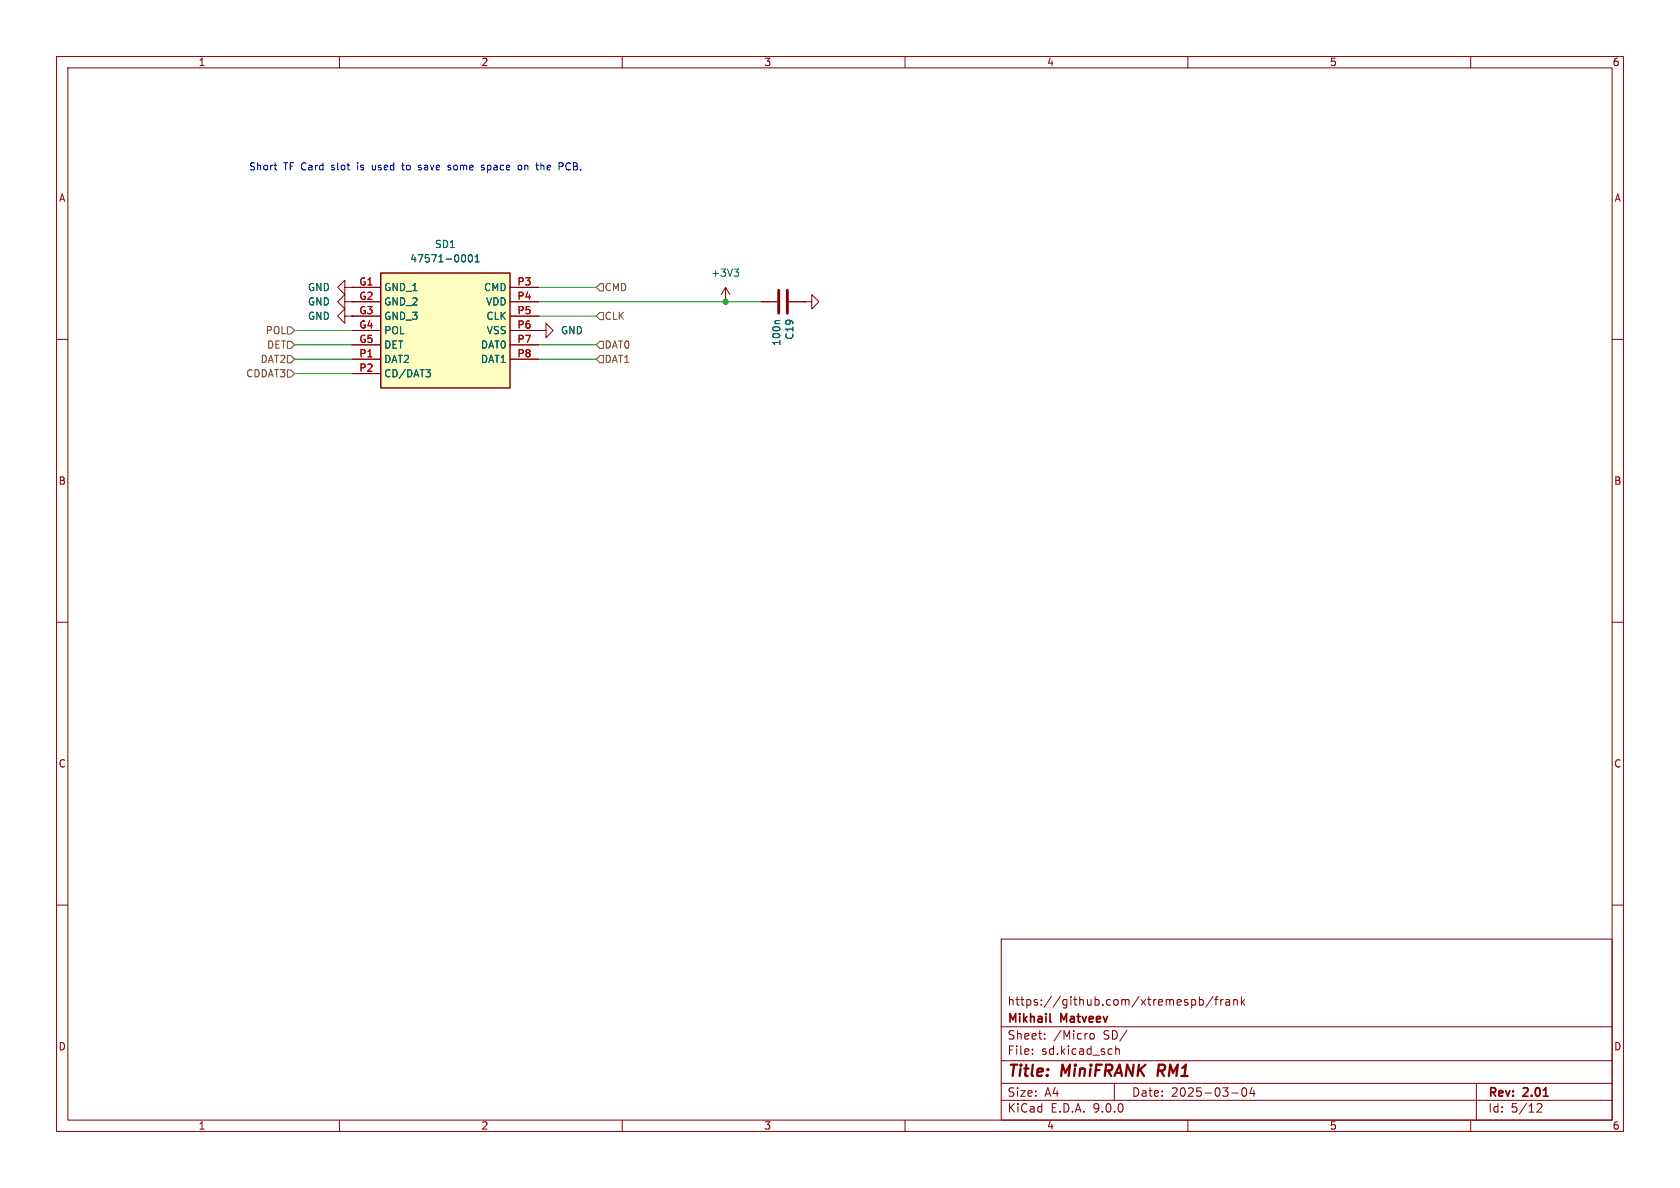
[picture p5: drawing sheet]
<svg xmlns="http://www.w3.org/2000/svg" width="297mm" height="210mm" viewBox="0 0 297 210" stroke-linecap="round" stroke-linejoin="round" font-family="sans-serif">
<g fill="none" stroke="#840000" stroke-width=".18">
<path d="M10 10h277v190h-277zM12 12h273v186h-273zM60 10v2M110 10v2M160 10v2M210 10v2M260 10v2M61 53.3v-1.2l-1.3 1.2 1.3 1.3v-1.3h1.2M62.2 53.3h.1M95.2 58.4h1.3v-1.2l1.3 1.2-1.3 1.3v-1.3M95.2 58.4h.1M10 60h2"/>
<path d="M285 60h2M10 110h2M285 110h2M10 160h2M177 166h108v32h-108zM210.7 176.8l.4-.1 .3 .3v.4l-.2 .2h-.5M212 176.8l.5-.1 .2 .3v.4l-.1 .2h-.6M212 176.2v1.5M214.5 176.1l-1.3 2M214.7 176.7h.6M215.3 176.2l-.3 .2v1.3M215.8 176.7v1"/>
<path d="M216.2 176.7l-.2 .1-.2 .2M216.7 176.8h.6l.1 .9M217.4 177.1h-.5a.29 .29 0 0 0-.2 .3 .29 .29 0 0 0 .2 .3l.5-.1M218.1 176.8l.2-.1 .4 .1v.9M218.1 176.7v1M219.5 176.2v1.5M219.6 177.1l.4 .6M220 176.7l-.5 .6M285 160h2M60 198v2M110 198v2M160 198v2"/>
<path d="M177 194.5h108M177 191.5h108M177 187.5h108M177 181.5h108M182.5 186.3v.1M182.5 185.5v.1M184.7 183.6v.1M184.7 182.8v.1M192.8 182.8l.4-.1 .3 .3v.4l-.3 .3-.4-.1-.1-.2v-.4zM197 191.5v3M197.2 184.9v1.5M197.2 185.5l.3-.1 .3 .1 .1 .9"/>
<path d="M210 198v2M217.7 193.2h1.2M219.7 192.4l.2-.1a.81 .81 0 0 1 .6 .6 .81 .81 0 0 1-.3 .8l-.2 .1a.81 .81 0 0 1-.3-1.4zM221.3 192.2l-.3 1.1h.9M221.7 192.8v1M260 198v2M261 191.5v6.5M271.7 195.2l.6-.1 .2 .1 .1 .3-.9 1.1h.9"/>
</g>
<path d="M204.9 188.2l-.3 2" fill="none" stroke="#840000" stroke-width=".4"/>
<path d="M185.6 180.5l.2 .2" fill="none" stroke="#840000" stroke-width=".3"/>
<path d="M67.3 48.3h22.9v20.3h-22.9z" fill="#ffffc2"/>
<path d="M67.3 48.3h22.9v20.3h-22.9z" fill="none" stroke="#840000" stroke-width=".25"/>
<g fill="none" stroke="#840000" stroke-width=".18">
<path d="M61 55.9v-1.3l-1.3 1.3 1.3 1.3v-1.3h1.2M61 50.8v-1.3l-1.3 1.3 1.3 1.3v-1.3h1.2M62.2 55.9h.1M62.2 50.8h.1M62.2 53.3h.1M62.2 50.8h5.1M62.2 53.3h5.1M62.2 55.9h5.1M62.2 58.4h5.1M90.2 50.8h5M90.2 53.3h5M90.2 55.9h5"/>
<path d="M90.2 58.4h5M95.2 58.4h.1M128.3 53.3h.1M128.3 50.8l-.8 1.3M128.3 50.8l.7 1.3M128.3 50.8v2.5M134.6 53.3h2.8M139.4 53.3h2.8M142.2 53.3h1.3v-1.2l1.3 1.2-1.3 1.3v-1.3M142.2 53.3h.1M62.2 61h5.1M62.2 63.5h5.1"/>
<path d="M62.2 66h5.1M90.2 61h5M90.2 63.5h5"/>
</g>
<path d="M82 45a.79 .79 0 0 1 0 1.3M82.9 45.2l.2-.2a.68 .68 0 0 1 .4 .7 .68 .68 0 0 1-.4 .6l-.2-.1-.1-.4zM84 46.3h.7M84 45.4l.4-.4v1.3M129.8 47.6h.8l-.5 .5M130.3 48.1l.3 .2v.3l-.3 .2M137.9 56.7h-.7l-.2 .2M75.3 65.3h.8l-.4 .5M75.8 65.8l.3 .3v.3l-.3 .2" fill="none" stroke="#006464" stroke-width=".18"/>
<path d="M137.7 51.3v4.1M139.2 51.3v4.1" fill="none" stroke="#840000" stroke-width=".51"/>
<path d="M50.8 57.8h.6l.7 .6-.7 .7h-.6zM106 55.2h.7v1.3h-.7l-.6-.6zM106 50.2h.7v1.2h-.7l-.6-.6zM50.8 62.9h.6l.7 .6-.7 .6h-.6zM50.8 65.4h.6l.7 .6-.7 .7h-.6zM50.8 60.3h.6l.7 .7-.7 .6h-.6zM106 60.3h.7v1.3h-.7l-.6-.6zM106 62.9h.7v1.2h-.7l-.6-.6z" fill="none" stroke="#725600" stroke-width=".18"/>
<path d="M52.1 58.4h10.1M95.2 53.3h39.4M95.2 55.9h10.2M95.2 50.8h10.2M52.1 63.5h10.1M52.1 66h10.1M52.1 61h10.1M95.2 63.5h10.2M95.2 61h10.2" fill="none" stroke="#009600" stroke-width=".18"/>
<g fill="none" stroke="#0000c2" stroke-width=".18">
<path d="M48.5 29.2h.4M48.7 30h.2M65.8 29.2v.7l.2 .1M71 29.2h.5M71.2 28.8v1.1l.3 .1M74 29.3h.5M74 29.6l.5 .2M74.5 29.9l-.2 .1h-.3M79.2 29.3h.5M79.2 29.6l.5 .2v.2h-.4M85.3 29.2l.3 .1M85.3 29.6l.3 .1v.2l-.1 .1h-.3"/>
<path d="M91.8 29.2l.3 .1 .1 .1v.5l-.4 .1M95.7 29.3l.3-.1 .2 .2M100.5 28.8a.68 .68 0 0 0-.5 .6 .68 .68 0 0 0 .5 .6"/>
</g>
<circle cx="128.3" cy="53.3" r=".46" fill="#009600" stroke="#009600" stroke-width=".18"/>
<g font-size="2.8" fill="#840000">
<text x="178" y="190.9">Title:</text>
<text x="187.7" y="190.9">MiniFRANK</text>
<text x="205.5" y="190.9">RM1</text>
</g>
<g font-size="2.1" fill="#840000">
<text x="178" y="178">https://github.com/xtremespb/frank</text>
<text x="178" y="184">Sheet:</text>
<text x="178" y="181.2">Mikhail</text>
<text x="186.2" y="184">/Micro</text>
<text x="187.6" y="181.2">Matveev</text>
<text x="195.1" y="184">SD/</text>
<text x="178" y="186.7">File:</text>
<text x="184.1" y="186.7">sd.kicad_sch</text>
<text x="178" y="196.9">KiCad</text>
<text x="178" y="194.1">Size:</text>
<text x="184.7" y="194.1">A4</text>
<text x="185.7" y="196.9">E.D.A.</text>
<text x="193.3" y="196.9">9.0.0</text>
<text x="200" y="194.1">Date:</text>
<text x="207" y="194.1">2025-03-04</text>
<text x="263" y="194.3">Rev:</text>
<text x="263" y="196.9">Id:</text>
<text x="267.1" y="196.9">5/12</text>
<text x="269.4" y="194.3">2.01</text>
</g>
<g font-size="1.8" fill="#840000">
<text x="35" y="11.9">1</text>
<text x="85" y="11.9">2</text>
<text x="135" y="11.9">3</text>
<text x="185" y="11.9">4</text>
<text x="235" y="11.9">5</text>
<text x="285" y="11.9">6</text>
<text x="10.3" y="35.9">A</text>
<text x="285.3" y="35.9">A</text>
<text x="10.3" y="85.9">B</text>
<text x="285.3" y="85.9">B</text>
<text x="10.3" y="135.9">C</text>
<text x="285.3" y="135.9">C</text>
<text x="10.3" y="185.9">D</text>
<text x="285.3" y="185.9">D</text>
<text x="35" y="199.9">1</text>
<text x="85" y="199.9">2</text>
<text x="135" y="199.9">3</text>
<text x="185" y="199.9">4</text>
<text x="235" y="199.9">5</text>
<text x="285" y="199.9">6</text>
</g>
<g font-size="1.8" fill="#0000c2">
<text x="43.9" y="30.3">Short</text>
<text x="50.1" y="30.3">TF Card</text>
<text x="58.9" y="30.3">slot</text>
<text x="63.6" y="30.3">is</text>
<text x="66.4" y="30.3">used</text>
<text x="72" y="30.3">to</text>
<text x="75.1" y="30.3">save</text>
<text x="80.5" y="30.3">some</text>
<text x="86.6" y="30.3">space</text>
<text x="93.3" y="30.3">on</text>
<text x="96.7" y="30.3">the</text>
<text x="100.9" y="30.3">PCB.</text>
</g>
<g font-size="1.8" fill="#006464">
<text x="72.4" y="46.6">47571-0001</text>
<text x="76.8" y="44">SD1</text>
<text x="54.3" y="51.7">GND</text>
<text x="67.8" y="51.7">GND_1</text>
<text x="85.5" y="51.7">CMD</text>
<text x="125.6" y="49.1">+3V3</text>
<text x="54.3" y="54.2">GND</text>
<text x="54.3" y="56.7">GND</text>
<text x="67.8" y="54.2">GND_2</text>
<text x="67.8" y="56.7">GND_3</text>
<text x="67.8" y="59.3">POL</text>
<text x="85.8" y="54.2">VDD</text>
<text x="85.9" y="56.7">CLK</text>
<text x="86" y="59.3">VSS</text>
<text x="99.1" y="59.3">GND</text>
<text x="67.8" y="61.8">DET</text>
<text x="67.8" y="64.4">DAT2</text>
<text x="84.9" y="61.8">DAT0</text>
<text x="84.9" y="64.4">DAT1</text>
<text x="138.2" y="61.3" transform="rotate(-90 138.2 61.3)">100n</text>
<text x="140.5" y="60.2" transform="rotate(-90 140.5 60.2)">C19</text>
<text x="67.8" y="66.9">CD/DAT3</text>
</g>
<g font-size="1.8" fill="#a90000">
<text x="63.4" y="50.5">G1</text>
<text x="63.4" y="53.1">G2</text>
<text x="91.4" y="50.5">P3</text>
<text x="91.4" y="53.1">P4</text>
<text x="63.4" y="55.6">G3</text>
<text x="63.4" y="58.2">G4</text>
<text x="91.4" y="55.6">P5</text>
<text x="91.4" y="58.2">P6</text>
<text x="63.4" y="60.7">G5</text>
<text x="63.4" y="63.2">P1</text>
<text x="63.4" y="65.8">P2</text>
<text x="91.4" y="60.7">P7</text>
<text x="91.4" y="63.2">P8</text>
</g>
<g font-size="1.8" fill="#725600">
<text x="106.8" y="51.7">CMD</text>
<text x="46.9" y="59.3">POL</text>
<text x="106.8" y="56.7">CLK</text>
<text x="46" y="64.4">DAT2</text>
<text x="47.1" y="61.8">DET</text>
<text x="106.8" y="61.8">DAT0</text>
<text x="106.8" y="64.4">DAT1</text>
<text x="43.4" y="66.9">CDDAT3</text>
</g>
</svg>
